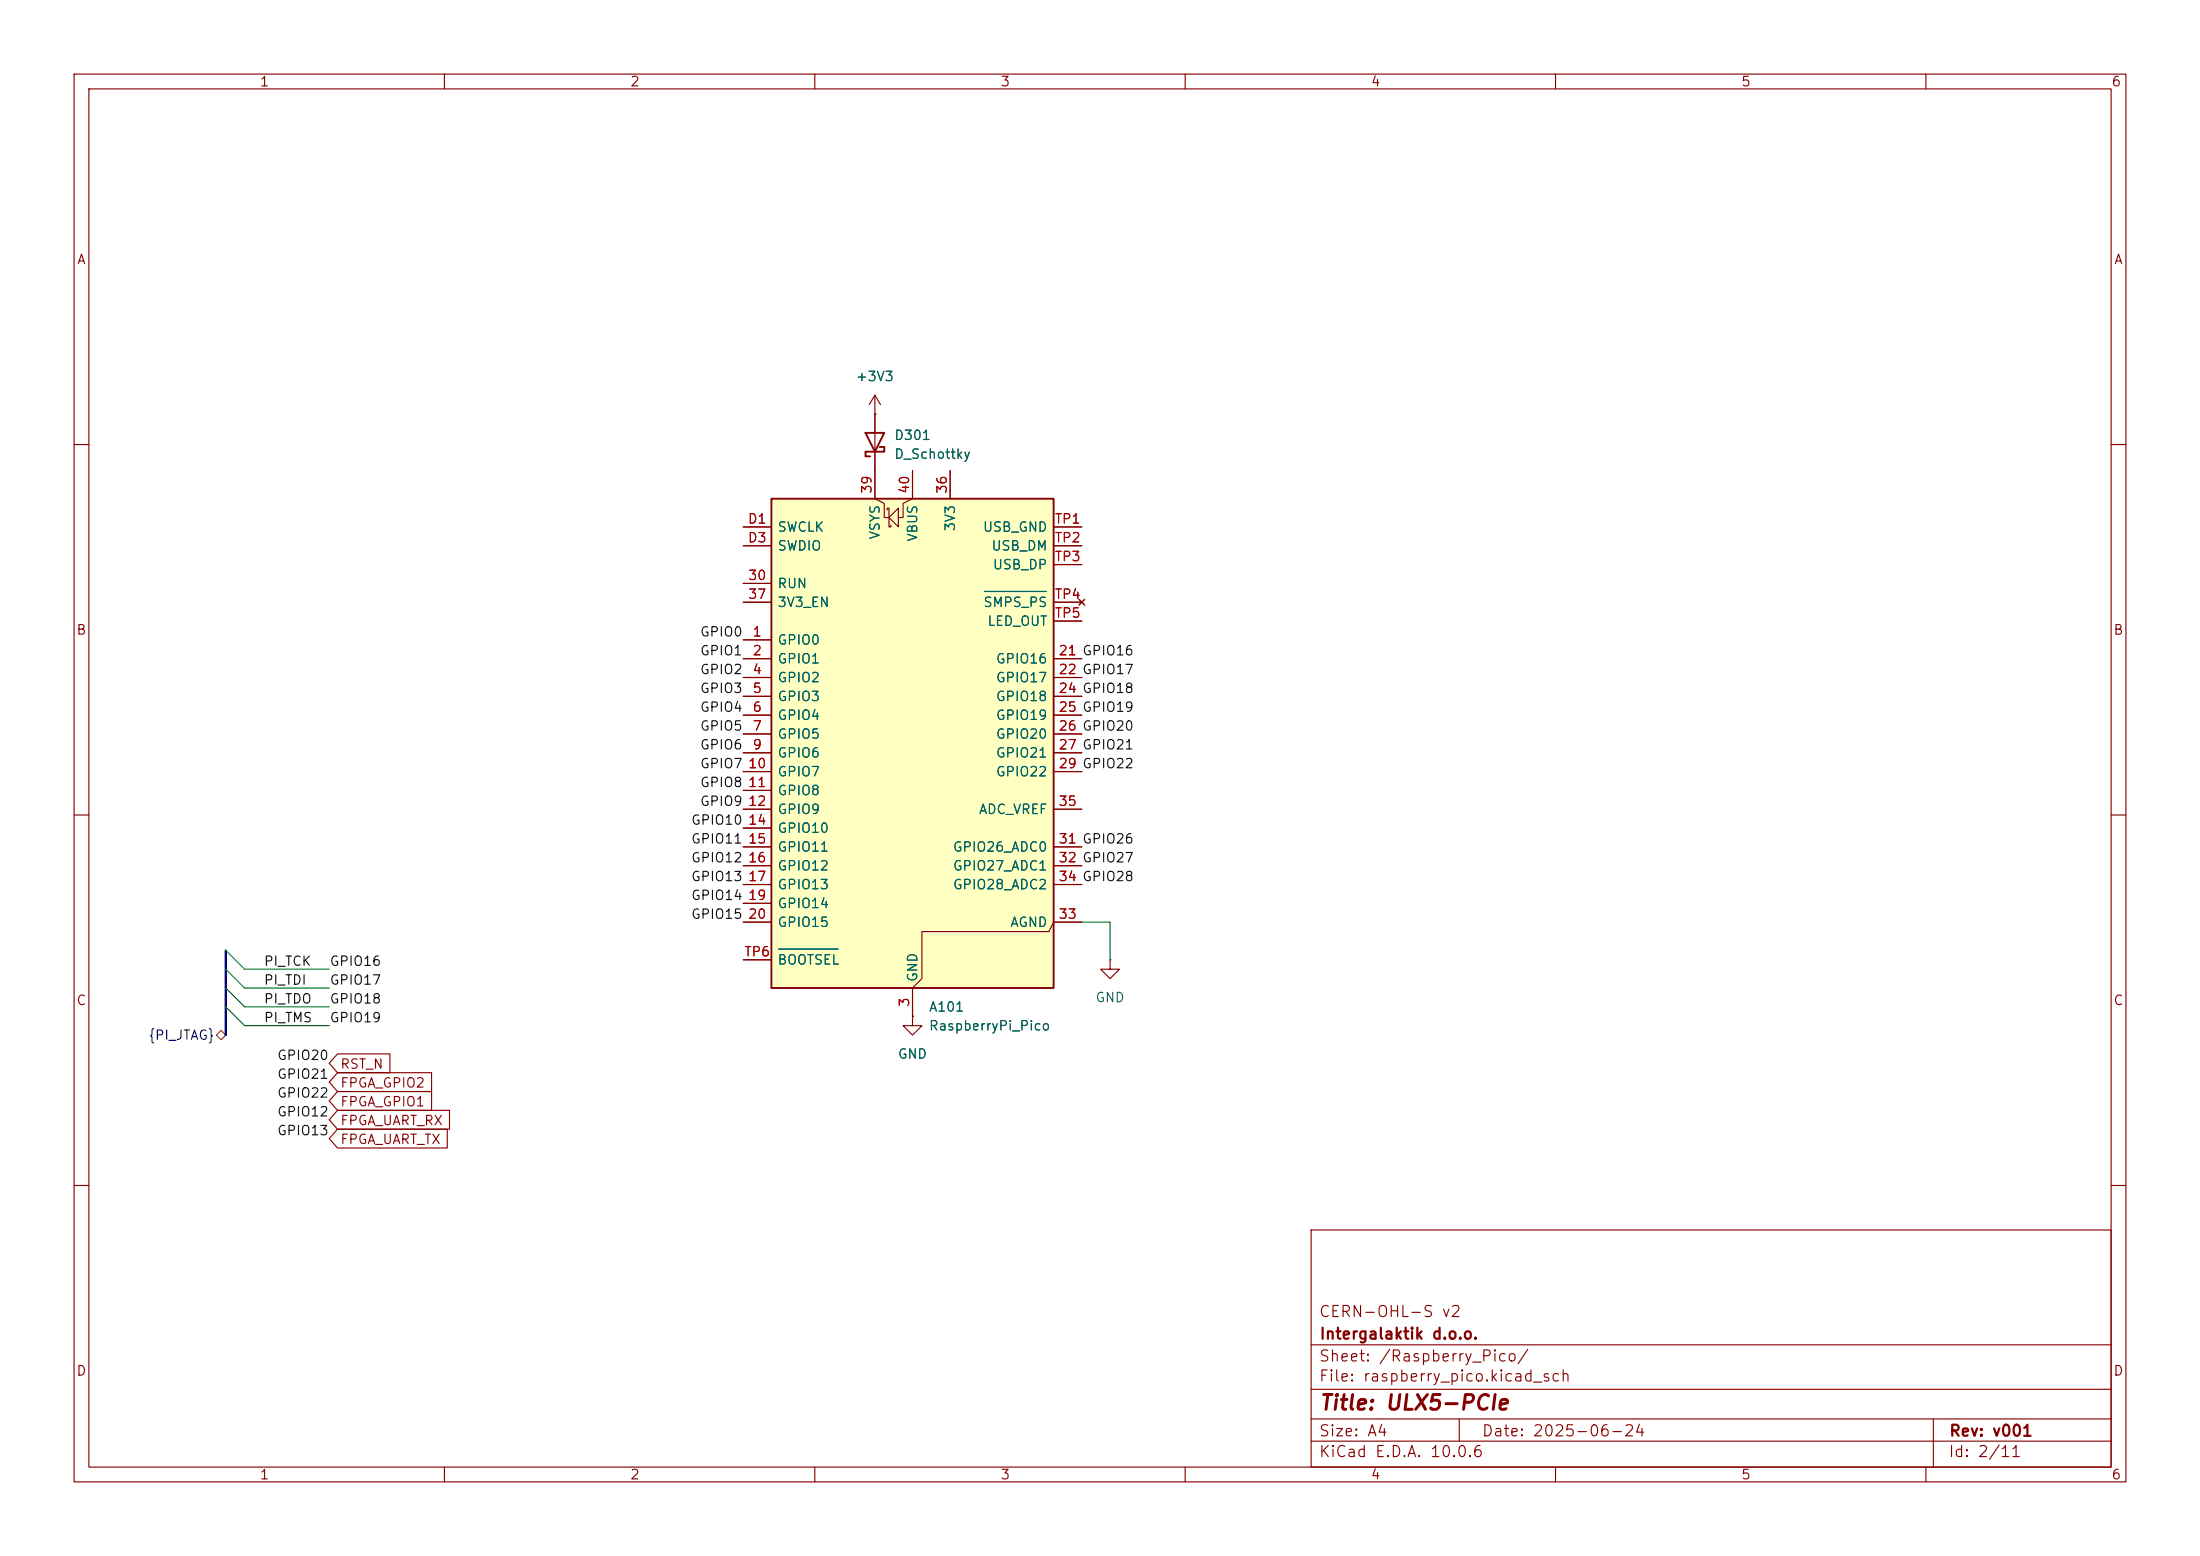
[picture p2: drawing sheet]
<svg xmlns="http://www.w3.org/2000/svg" width="297mm" height="210mm" viewBox="0 0 297 210" stroke-linecap="round" stroke-linejoin="round" font-family="sans-serif">
<g fill="none" stroke="#840000" stroke-width=".15">
<path d="M10 10h277v190h-277zM12 12h273v186h-273zM60 10v2M110 10v2M160 10v2M210 10v2M260 10v2M118.1 55.9h.1M118.1 53.3l-.8 1.3M118.1 53.3l.8 1.3M118.1 53.3v10.2M10 60h2"/>
<path d="M285 60h2M10 110h2M285 110h2M123.2 137.2v1.2h1.3l-1.3 1.3-1.3-1.3h1.3M123.2 137.2h.1M149.9 129.5v1.3h1.2l-1.2 1.3-1.3-1.3h1.3M149.9 129.5h.1M10 160h2M177 166h108v32h-108zM285 160h2M60 198v2M110 198v2"/>
<path d="M160 198v2M177 194.5h108M177 191.5h108M177 187.5h108M177 181.5h108M197 191.5v3M210 198v2M260 198v2M261 191.5v6.5"/>
</g>
<path d="M116.8 58.4h2.6l-1.3 2.6zM118.7 60.3h.7v.7h-2.6v.6h.7" fill="none" stroke="#840000" stroke-width=".25"/>
<path d="M104.1 67.3h38.1v66.1h-38.1z" fill="#ffffc2"/>
<path d="M104.1 67.3h38.1v66.1h-38.1z" fill="none" stroke="#840000" stroke-width=".25"/>
<g fill="none" stroke="#840000" stroke-width=".15">
<path d="M118.1 55.9h.1M118.1 55.9v2.5M100.3 78.7h3.8M100.3 71.1h3.8M100.3 73.7h3.8M118.1 61v6.3l1.3 .6v2h.6M119.8 68.8v-.2h.2v2.5h.3v-.2M121.3 68.6v2.5l-1.3-1.2zM123.2 63.5v3.8l-1.3 .6v2h-.6M128.3 63.5v3.8M142.2 71.1h3.8M142.2 73.7h3.8"/>
<path d="M142.2 76.2h3.8M100.3 86.4h3.8M100.3 88.9h3.8M100.3 91.4h3.8M100.3 94h3.8M100.3 96.5h3.8M100.3 99.1h3.8M100.3 81.3h3.8M142.2 88.9h3.8M142.2 91.4h3.8M142.2 94h3.8M142.2 96.5h3.8"/>
<path d="M142.2 99.1h3.8M142.2 81.3h3.8M142.2 83.8h3.8M145.7 80.9l.7 .8M146.4 80.9l-.7 .8M100.3 101.6h3.8M100.3 104.1h3.8M100.3 106.7h3.8M100.3 109.2h3.8M100.3 111.8h3.8M100.3 114.3h3.8M100.3 116.8h3.8"/>
<path d="M100.3 119.4h3.8M142.2 101.6h3.8M142.2 104.1h3.8M142.2 109.2h3.8M142.2 114.3h3.8M142.2 116.8h3.8M142.2 119.4h3.8M100.3 121.9h3.8M100.3 124.5h3.8M100.3 129.5h3.8M123.2 137.2h.1M146 124.5h-3.8l-.6 1.2h-17.1v6.4l-1.3 1.3v3.8"/>
<path d="M45.6 142.2h7v2.6h-7l-1.2-1.3zM45.6 147.3h12.7v2.6h-12.7l-1.2-1.3zM45.6 152.4h14.8v2.5h-14.8l-1.2-1.2zM45.6 144.8h12.7v2.5h-12.7l-1.2-1.2zM45.6 149.9h15.1v2.5h-15.1l-1.2-1.3z"/>
</g>
<path d="M132.9 79.8h8.4M105.1 128.1h8.1" fill="none" stroke="#006464" stroke-width=".15"/>
<path d="M29.2 139.7l.6-.6 .7 .6-.7 .6z" fill="none" stroke="#725600" stroke-width=".15"/>
<path d="M30.5 128.3v11.4" fill="none" stroke="#000084" stroke-width=".3"/>
<path d="M30.5 135.9l2.5 2.5h11.4M30.5 133.4l2.5 2.5h11.4M30.5 130.8l2.5 2.6h11.4M30.5 128.3l2.5 2.5h11.4M146 124.5h3.9v5" fill="none" stroke="#009600" stroke-width=".15"/>
<text font-size="2" fill="#840000" x="178" y="190.8">Title: ULX5-PCIe</text>
<g font-size="1.5" fill="#840000">
<text x="178" y="178.1">CERN-OHL-S v2</text>
<text x="178" y="184.1">Sheet: /Raspberry_Pico/</text>
<text x="178" y="181.1">Intergalaktik d.o.o.</text>
<text x="178" y="186.8">File: raspberry_pico.kicad_sch</text>
<text x="178" y="197">KiCad E.D.A. 10.0.6</text>
<text x="178" y="194.2">Size: A4</text>
<text x="200" y="194.2">Date: 2025-06-24</text>
<text x="263" y="197">Id: 2/11</text>
<text x="263" y="194.2">Rev: v001</text>
</g>
<g font-size="1.3" fill="#840000">
<text x="35" y="12">1</text>
<text x="85" y="12">2</text>
<text x="135" y="12">3</text>
<text x="185" y="12">4</text>
<text x="235" y="12">5</text>
<text x="285" y="12">6</text>
<text x="10.3" y="36">A</text>
<text x="285.3" y="36">A</text>
<text x="10.2" y="86">B</text>
<text x="285.2" y="86">B</text>
<text x="10.2" y="136">C</text>
<text x="285.2" y="136">C</text>
<text x="45.9" y="144.6">RST_N</text>
<text x="45.9" y="149.6">FPGA_GPIO1</text>
<text x="45.9" y="147.1">FPGA_GPIO2</text>
<text x="45.9" y="154.7">FPGA_UART_TX</text>
<text x="45.9" y="152.2">FPGA_UART_RX</text>
<text x="10.2" y="186">D</text>
<text x="285.2" y="186">D</text>
<text x="35" y="200">1</text>
<text x="85" y="200">2</text>
<text x="135" y="200">3</text>
<text x="185" y="200">4</text>
<text x="235" y="200">5</text>
<text x="285" y="200">6</text>
</g>
<g font-size="1.3" fill="#006464">
<text x="115.4" y="51.8">+3V3</text>
<text x="120.6" y="59.7">D301</text>
<text x="120.6" y="62.2">D_Schottky</text>
<text x="129.2" y="71.8" transform="rotate(-90 129.2 71.8)">3V3</text>
<text x="104.9" y="72.1">SWCLK</text>
<text x="104.9" y="74.6">SWDIO</text>
<text x="119.1" y="72.9" transform="rotate(-90 119.1 72.9)">VSYS</text>
<text x="124.2" y="73.2" transform="rotate(-90 124.2 73.2)">VBUS</text>
<text x="132.6" y="72.1">USB_GND</text>
<text x="133.8" y="74.6">USB_DM</text>
<text x="133.9" y="77.2">USB_DP</text>
<text x="104.9" y="79.7">RUN</text>
<text x="104.9" y="82.2">3V3_EN</text>
<text x="132.7" y="82.2">SMPS_PS</text>
<text x="104.9" y="87.3">GPIO0</text>
<text x="104.9" y="89.9">GPIO1</text>
<text x="133.2" y="84.8">LED_OUT</text>
<text x="134.4" y="89.9">GPIO16</text>
<text x="104.9" y="92.4">GPIO2</text>
<text x="104.9" y="94.9">GPIO3</text>
<text x="134.4" y="92.4">GPIO17</text>
<text x="134.4" y="94.9">GPIO18</text>
<text x="104.9" y="97.5">GPIO4</text>
<text x="104.9" y="100">GPIO5</text>
<text x="134.4" y="97.5">GPIO19</text>
<text x="134.4" y="100">GPIO20</text>
<text x="104.9" y="102.6">GPIO6</text>
<text x="104.9" y="105.1">GPIO7</text>
<text x="104.9" y="107.6">GPIO8</text>
<text x="134.4" y="102.6">GPIO21</text>
<text x="134.4" y="105.1">GPIO22</text>
<text x="104.9" y="110.2">GPIO9</text>
<text x="104.9" y="112.7">GPIO10</text>
<text x="132.1" y="110.2">ADC_VREF</text>
<text x="104.9" y="115.3">GPIO11</text>
<text x="104.9" y="117.8">GPIO12</text>
<text x="128.6" y="115.3">GPIO26_ADC0</text>
<text x="128.6" y="117.8">GPIO27_ADC1</text>
<text x="104.9" y="120.3">GPIO13</text>
<text x="104.9" y="122.9">GPIO14</text>
<text x="104.9" y="125.4">GPIO15</text>
<text x="128.6" y="120.3">GPIO28_ADC2</text>
<text x="136.3" y="125.4">AGND</text>
<text x="104.9" y="130.5">BOOTSEL</text>
<text x="124.2" y="132.6" transform="rotate(-90 124.2 132.6)">GND</text>
<text x="125.3" y="136.9">A101</text>
<text x="147.8" y="135.6">GND</text>
<text x="121.1" y="143.2">GND</text>
<text x="125.3" y="139.4">RaspberryPi_Pico</text>
</g>
<g font-size="1.3" fill="#a90000">
<text x="100.9" y="71">D1</text>
<text x="118" y="66.7" transform="rotate(-90 118 66.7)">39</text>
<text x="123.1" y="66.7" transform="rotate(-90 123.1 66.7)">40</text>
<text x="128.1" y="66.7" transform="rotate(-90 128.1 66.7)">36</text>
<text x="142.3" y="71">TP1</text>
<text x="100.9" y="73.5">D3</text>
<text x="142.3" y="73.5">TP2</text>
<text x="142.3" y="76.1">TP3</text>
<text x="100.9" y="78.6">30</text>
<text x="100.9" y="81.1">37</text>
<text x="142.3" y="81.1">TP4</text>
<text x="142.3" y="83.7">TP5</text>
<text x="101.5" y="86.2">1</text>
<text x="101.5" y="88.8">2</text>
<text x="142.8" y="88.8">21 GPIO16</text>
<text x="142.8" y="88.8">21</text>
<text x="101.5" y="91.3">4</text>
<text x="101.5" y="93.8">5</text>
<text x="142.8" y="91.3">22 GPIO17</text>
<text x="142.8" y="93.8">24 GPIO18</text>
<text x="142.8" y="91.3">22</text>
<text x="142.8" y="93.8">24</text>
<text x="101.5" y="96.4">6</text>
<text x="101.5" y="98.9">7</text>
<text x="101.5" y="101.5">9</text>
<text x="142.8" y="96.4">25 GPIO19</text>
<text x="142.8" y="98.9">26 GPIO20</text>
<text x="142.8" y="101.5">27 GPIO21</text>
<text x="142.8" y="96.4">25</text>
<text x="142.8" y="98.9">26</text>
<text x="142.8" y="101.5">27</text>
<text x="100.9" y="104">10</text>
<text x="100.9" y="106.5">11</text>
<text x="142.8" y="104">29 GPIO22</text>
<text x="142.8" y="104">29</text>
<text x="100.9" y="109.1">12</text>
<text x="100.9" y="111.6">14</text>
<text x="142.8" y="109.1">35</text>
<text x="100.9" y="114.2">15</text>
<text x="100.9" y="116.7">16</text>
<text x="100.9" y="119.2">17</text>
<text x="142.8" y="114.2">31 GPIO26</text>
<text x="142.8" y="116.7">32 GPIO27</text>
<text x="142.8" y="119.2">34 GPIO28</text>
<text x="142.8" y="114.2">31</text>
<text x="142.8" y="116.7">32</text>
<text x="142.8" y="119.2">34</text>
<text x="100.9" y="121.8">19</text>
<text x="100.9" y="124.3">20</text>
<text x="142.8" y="124.3">33</text>
<text x="100.4" y="129.4">TP6</text>
<text x="123.1" y="136" transform="rotate(-90 123.1 136)">3</text>
</g>
<g font-size="1.3" fill="#0f0f0f">
<text x="94.4" y="86.2">GPIO0</text>
<text x="94.4" y="88.8">GPIO1</text>
<text x="94.4" y="91.3">GPIO2</text>
<text x="94.4" y="93.9">GPIO3</text>
<text x="94.4" y="101.5">GPIO6</text>
<text x="94.4" y="98.9">GPIO5</text>
<text x="94.4" y="96.4">GPIO4</text>
<text x="94.4" y="106.6">GPIO8</text>
<text x="94.4" y="104">GPIO7</text>
<text x="93.2" y="111.6">GPIO10</text>
<text x="94.4" y="109.1">GPIO9</text>
<text x="93.2" y="116.7">GPIO12</text>
<text x="93.2" y="119.3">GPIO13</text>
<text x="93.2" y="114.2">GPIO11</text>
<text x="93.2" y="121.8">GPIO14</text>
<text x="93.2" y="124.3">GPIO15</text>
<text x="35.5" y="130.7">PI_TCK</text>
<text x="44.4" y="130.7">GPIO16</text>
<text x="35.5" y="133.2">PI_TDI</text>
<text x="35.5" y="135.8">PI_TDO</text>
<text x="44.4" y="133.2">GPIO17</text>
<text x="44.4" y="135.8">GPIO18</text>
<text x="35.5" y="138.3">PI_TMS</text>
<text x="37.3" y="143.4">GPIO20</text>
<text x="44.4" y="138.3">GPIO19</text>
<text x="37.3" y="148.5">GPIO22</text>
<text x="37.3" y="145.9">GPIO21</text>
<text x="37.3" y="151">GPIO12</text>
<text x="37.3" y="153.5">GPIO13</text>
</g>
<text font-size="1.3" fill="#000084" x="20" y="140.7">{PI_JTAG}</text>
</svg>
